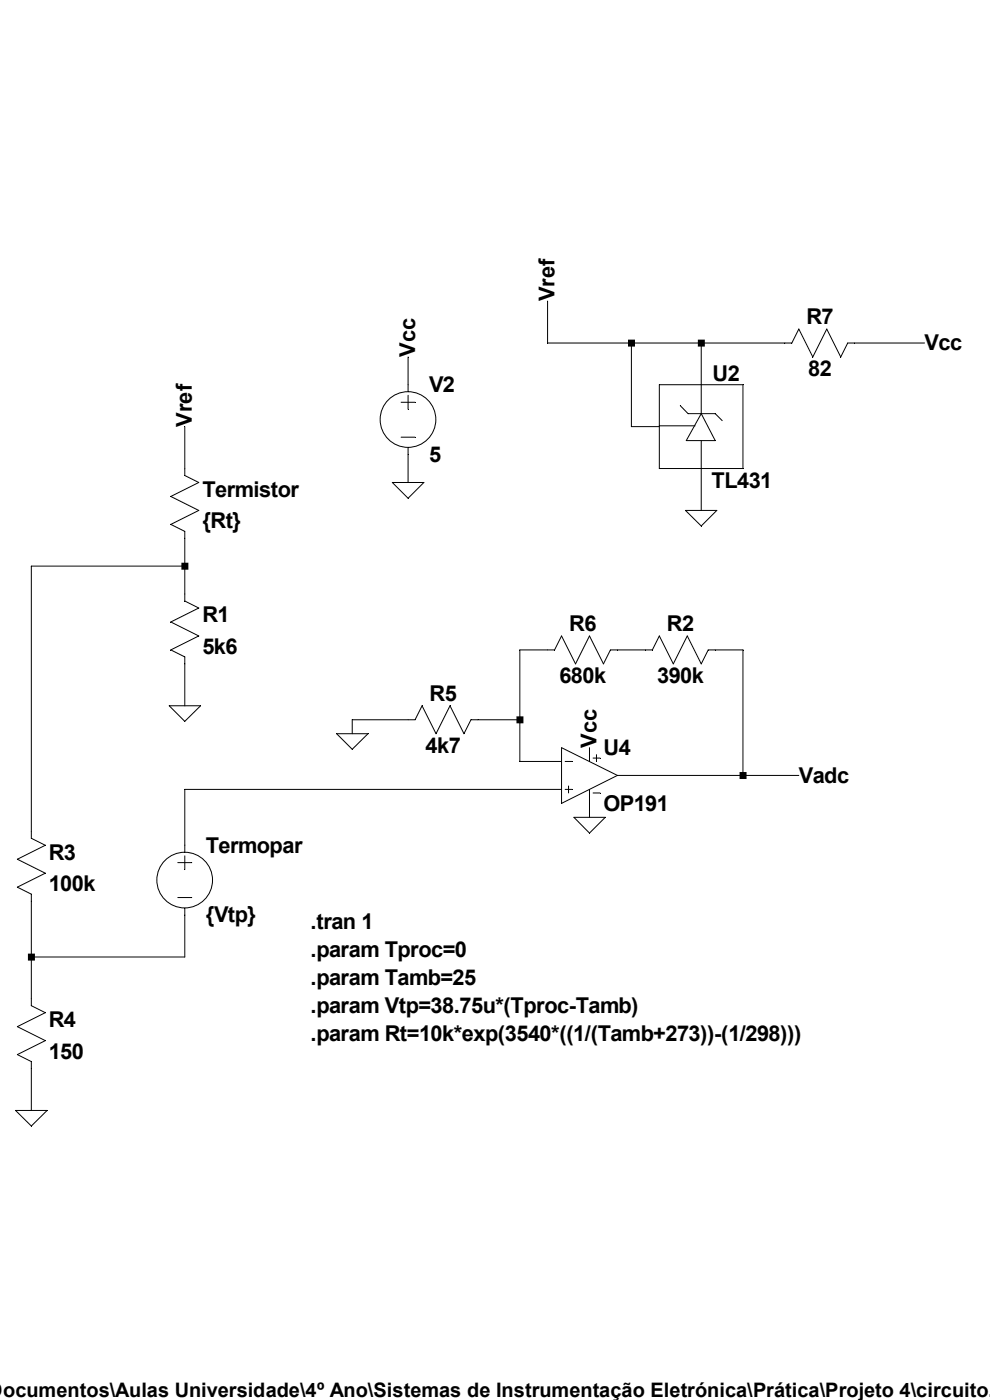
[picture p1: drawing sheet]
Version 4
SHEET 1 1116 1088
WIRE -160 -32 -160 -80
WIRE -64 -32 -160 -32
WIRE 16 -32 -64 -32
WIRE 112 -32 16 -32
WIRE 272 -32 192 -32
WIRE -320 16 -320 -16
WIRE 16 16 16 -32
WIRE -64 64 -64 -32
WIRE -32 64 -64 64
WIRE -576 112 -576 64
WIRE -320 128 -320 96
WIRE 16 160 16 112
WIRE -576 224 -576 192
WIRE -576 224 -752 224
WIRE -576 256 -576 224
WIRE -160 320 -192 320
WIRE -48 320 -80 320
WIRE 64 320 32 320
WIRE -576 384 -576 336
WIRE -320 400 -384 400
WIRE -192 400 -192 320
WIRE -192 400 -240 400
WIRE -384 416 -384 400
WIRE -192 448 -192 400
WIRE -144 448 -192 448
WIRE 64 464 64 320
WIRE 64 464 -80 464
WIRE 128 464 64 464
WIRE -144 480 -576 480
WIRE -112 512 -112 496
WIRE -752 528 -752 224
WIRE -576 544 -576 480
WIRE -752 672 -752 608
WIRE -576 672 -576 624
WIRE -576 672 -752 672
WIRE -752 720 -752 672
WIRE -752 848 -752 800
FLAG -112 512 0
FLAG -112 432 Vcc
FLAG -320 -16 Vcc
FLAG -320 128 0
FLAG -752 848 0
FLAG -576 64 Vref
FLAG -576 384 0
FLAG -384 416 0
FLAG 128 464 Vadc
FLAG 16 160 0
FLAG -160 -80 Vref
FLAG 272 -32 Vcc
SYMBOL res -336 416 R270
WINDOW 0 32 56 VTop 2
WINDOW 3 0 56 VBottom 2
SYMATTR InstName R5
SYMATTR Value 4k7
SYMBOL res -176 336 R270
WINDOW 0 32 56 VTop 2
WINDOW 3 0 56 VBottom 2
SYMATTR InstName R6
SYMATTR Value 680k
SYMBOL voltage -320 0 R0
SYMATTR InstName V2
SYMATTR Value 5
SYMBOL voltage -576 528 R0
SYMATTR InstName Termopar
SYMATTR Value {Vtp}
SYMBOL res -768 704 R0
SYMATTR InstName R4
SYMATTR Value 150
SYMBOL res -768 512 R0
SYMATTR InstName R3
SYMATTR Value 100k
SYMBOL res -592 240 R0
SYMATTR InstName R1
SYMATTR Value 5k6
SYMBOL res -592 96 R0
SYMATTR InstName Termistor
SYMATTR Value {Rt}
SYMBOL Opamps\\OP191 -112 400 R0
SYMATTR InstName U4
SYMBOL res 48 304 R90
WINDOW 0 0 56 VBottom 2
WINDOW 3 32 56 VTop 2
SYMATTR InstName R2
SYMATTR Value 390k
SYMBOL res 208 -48 R90
WINDOW 0 0 56 VBottom 2
WINDOW 3 32 56 VTop 2
SYMATTR InstName R7
SYMATTR Value 82
SYMBOL TL431 16 64 R0
SYMATTR InstName U2
TEXT -432 632 Left 2 !.tran 1
TEXT -432 728 Left 2 !.param Vtp=38.75u*(Tproc-Tamb)
TEXT -432 664 Left 2 !.param Tproc=0
TEXT -432 696 Left 2 !.param Tamb=25
TEXT -432 760 Left 2 !.param Rt=10k*exp(3540*((1/(Tamb+273))-(1/298)))
